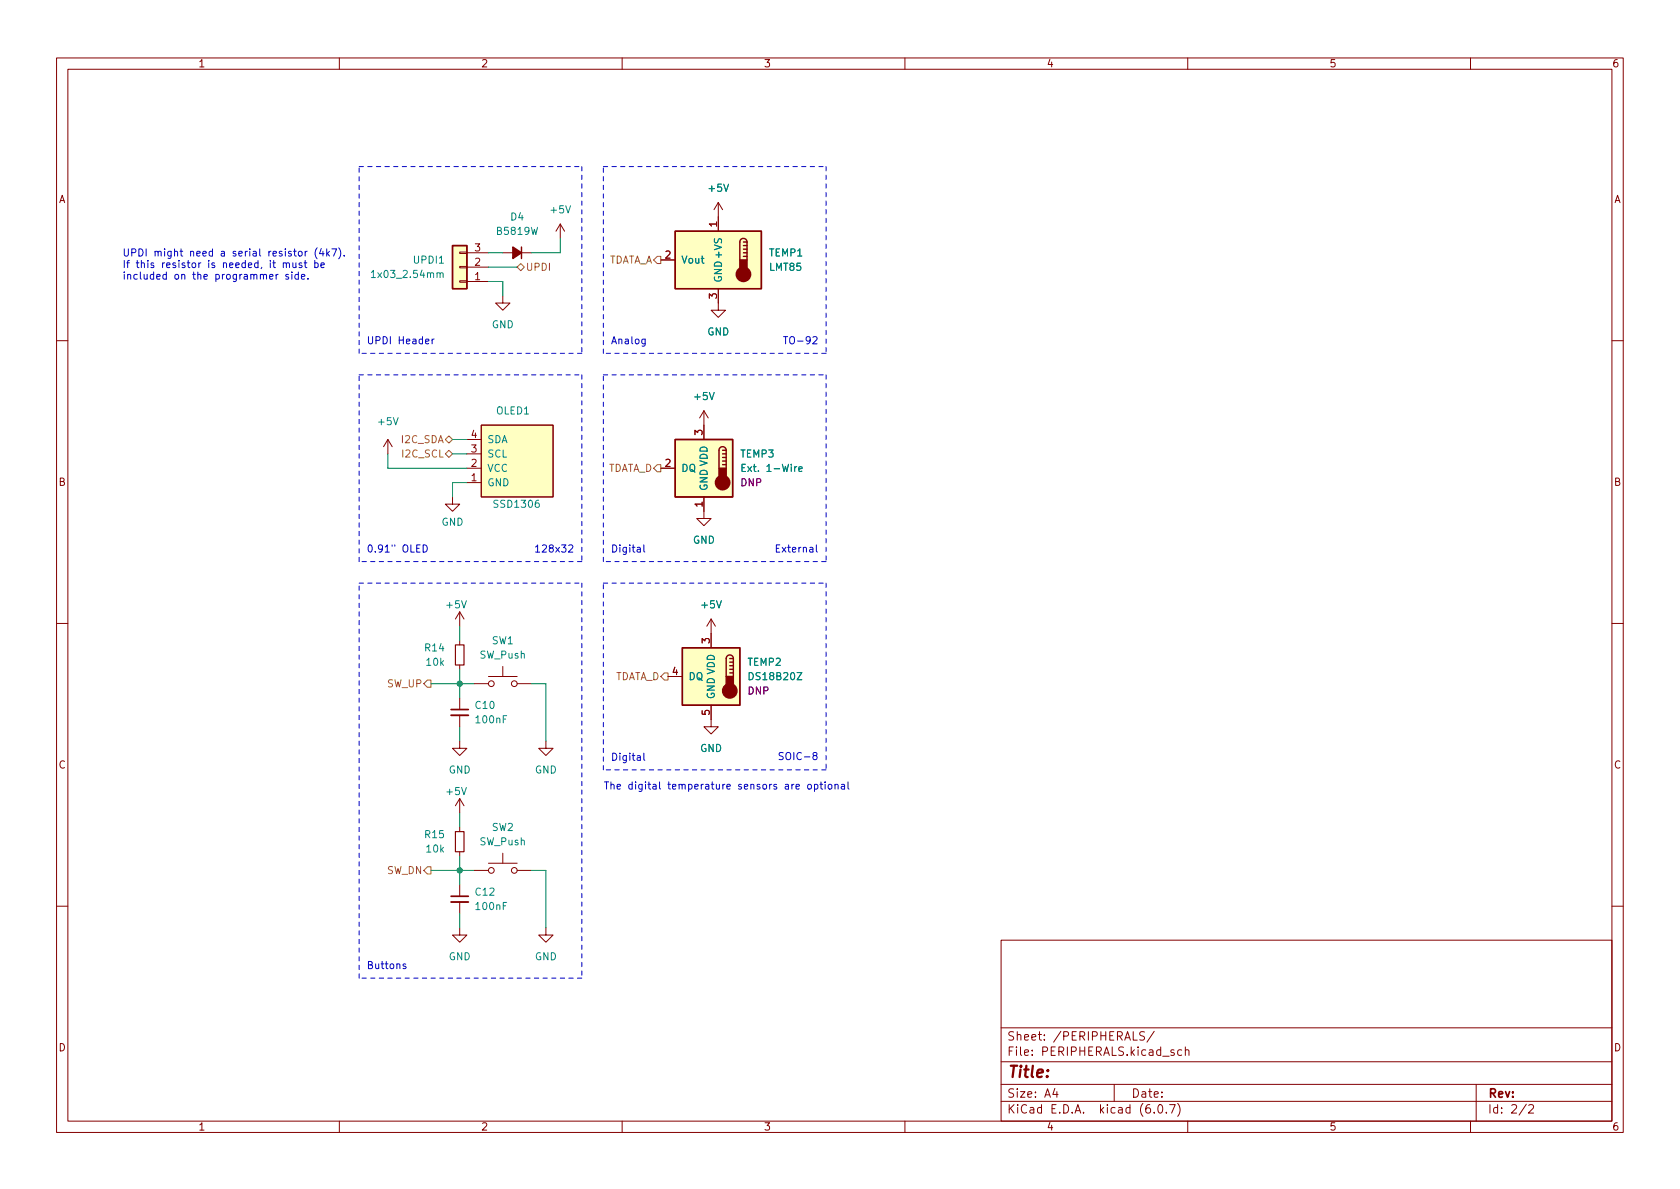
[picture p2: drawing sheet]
(kicad_sch (version 20211123) (generator eeschema)

 (paper "A4")

 (lib_symbols
  (symbol "Connector_Generic:Conn_01x03" (pin_names (offset 1.016) hide) (in_bom yes) (on_board yes)
   (property "Reference" "J" (id 0) (at 0 5.08 0) (effects (font (size 1.27 1.27))))
   (property "Value" "Conn_01x03" (id 1) (at 0 -5.08 0) (effects (font (size 1.27 1.27))))
   (property "Footprint" "" (id 2) (at 0 0 0) (effects (font (size 1.27 1.27)) hide))
   (property "Datasheet" "~" (id 3) (at 0 0 0) (effects (font (size 1.27 1.27)) hide))
   (symbol "Conn_01x03_1_1"
    (rectangle (start -1.27 -2.413) (end 0 -2.667) (stroke (width 0.1524) (type default) (color 0 0 0 0)) (fill (type none)))
    (rectangle (start -1.27 0.127) (end 0 -0.127) (stroke (width 0.1524) (type default) (color 0 0 0 0)) (fill (type none)))
    (rectangle (start -1.27 2.667) (end 0 2.413) (stroke (width 0.1524) (type default) (color 0 0 0 0)) (fill (type none)))
    (rectangle (start -1.27 3.81) (end 1.27 -3.81) (stroke (width 0.254) (type default) (color 0 0 0 0)) (fill (type background)))
    (pin passive line (at -5.08 2.54 0) (length 3.81) (name "Pin_1" (effects (font (size 1.27 1.27)))) (number "1" (effects (font (size 1.27 1.27)))))
    (pin passive line (at -5.08 0 0) (length 3.81) (name "Pin_2" (effects (font (size 1.27 1.27)))) (number "2" (effects (font (size 1.27 1.27)))))
    (pin passive line (at -5.08 -2.54 0) (length 3.81) (name "Pin_3" (effects (font (size 1.27 1.27)))) (number "3" (effects (font (size 1.27 1.27)))))))
  (symbol "Device:C_Small" (pin_numbers hide) (pin_names (offset 0.254) hide) (in_bom yes) (on_board yes)
   (property "Reference" "C" (id 0) (at 0.254 1.778 0) (effects (font (size 1.27 1.27)) (justify left)))
   (property "Value" "C_Small" (id 1) (at 0.254 -2.032 0) (effects (font (size 1.27 1.27)) (justify left)))
   (property "Footprint" "" (id 2) (at 0 0 0) (effects (font (size 1.27 1.27)) hide))
   (property "Datasheet" "~" (id 3) (at 0 0 0) (effects (font (size 1.27 1.27)) hide))
   (symbol "C_Small_0_1"
    (polyline (pts (xy -1.524 -0.508) (xy 1.524 -0.508)) (stroke (width 0.3302) (type default) (color 0 0 0 0)) (fill (type none)))
    (polyline (pts (xy -1.524 0.508) (xy 1.524 0.508)) (stroke (width 0.3048) (type default) (color 0 0 0 0)) (fill (type none))))
   (symbol "C_Small_1_1"
    (pin passive line (at 0 2.54 270) (length 2.032) (name "~" (effects (font (size 1.27 1.27)))) (number "1" (effects (font (size 1.27 1.27)))))
    (pin passive line (at 0 -2.54 90) (length 2.032) (name "~" (effects (font (size 1.27 1.27)))) (number "2" (effects (font (size 1.27 1.27)))))))
  (symbol "Device:D_Small_Filled" (pin_numbers hide) (pin_names (offset 0.254) hide) (in_bom yes) (on_board yes)
   (property "Reference" "D" (id 0) (at -1.27 2.032 0) (effects (font (size 1.27 1.27)) (justify left)))
   (property "Value" "D_Small_Filled" (id 1) (at -3.81 -2.032 0) (effects (font (size 1.27 1.27)) (justify left)))
   (property "Footprint" "" (id 2) (at 0 0 90) (effects (font (size 1.27 1.27)) hide))
   (property "Datasheet" "~" (id 3) (at 0 0 90) (effects (font (size 1.27 1.27)) hide))
   (symbol "D_Small_Filled_0_1"
    (polyline (pts (xy -0.762 -1.016) (xy -0.762 1.016)) (stroke (width 0.254) (type default) (color 0 0 0 0)) (fill (type none)))
    (polyline (pts (xy -0.762 0) (xy 0.762 0)) (stroke (width 0) (type default) (color 0 0 0 0)) (fill (type none)))
    (polyline (pts (xy 0.762 -1.016) (xy -0.762 0) (xy 0.762 1.016) (xy 0.762 -1.016)) (stroke (width 0.254) (type default) (color 0 0 0 0)) (fill (type outline))))
   (symbol "D_Small_Filled_1_1"
    (pin passive line (at -2.54 0 0) (length 1.778) (name "K" (effects (font (size 1.27 1.27)))) (number "1" (effects (font (size 1.27 1.27)))))
    (pin passive line (at 2.54 0 180) (length 1.778) (name "A" (effects (font (size 1.27 1.27)))) (number "2" (effects (font (size 1.27 1.27)))))))
  (symbol "Device:R_Small" (pin_numbers hide) (pin_names (offset 0.254) hide) (in_bom yes) (on_board yes)
   (property "Reference" "R" (id 0) (at 0.762 0.508 0) (effects (font (size 1.27 1.27)) (justify left)))
   (property "Value" "R_Small" (id 1) (at 0.762 -1.016 0) (effects (font (size 1.27 1.27)) (justify left)))
   (property "Footprint" "" (id 2) (at 0 0 0) (effects (font (size 1.27 1.27)) hide))
   (property "Datasheet" "~" (id 3) (at 0 0 0) (effects (font (size 1.27 1.27)) hide))
   (symbol "R_Small_0_1"
    (rectangle (start -0.762 1.778) (end 0.762 -1.778) (stroke (width 0.2032) (type default) (color 0 0 0 0)) (fill (type none))))
   (symbol "R_Small_1_1"
    (pin passive line (at 0 2.54 270) (length 0.762) (name "~" (effects (font (size 1.27 1.27)))) (number "1" (effects (font (size 1.27 1.27)))))
    (pin passive line (at 0 -2.54 90) (length 0.762) (name "~" (effects (font (size 1.27 1.27)))) (number "2" (effects (font (size 1.27 1.27)))))))
  (symbol "OLED SSD1306:SSD1306" (pin_names (offset 1.016)) (in_bom yes) (on_board yes)
   (property "Reference" "Brd" (id 0) (at 0 -3.81 0) (effects (font (size 1.27 1.27))))
   (property "Value" "SSD1306" (id 1) (at 0 -1.27 0) (effects (font (size 1.27 1.27))))
   (property "Footprint" "" (id 2) (at 0 6.35 0) (effects (font (size 1.27 1.27)) hide))
   (property "Datasheet" "" (id 3) (at 0 6.35 0) (effects (font (size 1.27 1.27)) hide))
   (symbol "SSD1306_0_1"
    (rectangle (start -6.35 6.35) (end 6.35 -6.35) (stroke (width 0) (type default) (color 0 0 0 0)) (fill (type background))))
   (symbol "SSD1306_1_1"
    (pin input line (at -3.81 8.89 270) (length 2.54) (name "GND" (effects (font (size 1.27 1.27)))) (number "1" (effects (font (size 1.27 1.27)))))
    (pin input line (at -1.27 8.89 270) (length 2.54) (name "VCC" (effects (font (size 1.27 1.27)))) (number "2" (effects (font (size 1.27 1.27)))))
    (pin input line (at 1.27 8.89 270) (length 2.54) (name "SCL" (effects (font (size 1.27 1.27)))) (number "3" (effects (font (size 1.27 1.27)))))
    (pin input line (at 3.81 8.89 270) (length 2.54) (name "SDA" (effects (font (size 1.27 1.27)))) (number "4" (effects (font (size 1.27 1.27)))))))
  (symbol "Sensor_Temperature:DS18B20" (pin_names (offset 1.016)) (in_bom yes) (on_board yes)
   (property "Reference" "U" (id 0) (at -3.81 6.35 0) (effects (font (size 1.27 1.27))))
   (property "Value" "DS18B20" (id 1) (at 6.35 6.35 0) (effects (font (size 1.27 1.27))))
   (property "Footprint" "Package_TO_SOT_THT:TO-92_Inline" (id 2) (at -25.4 -6.35 0) (effects (font (size 1.27 1.27)) hide))
   (property "Datasheet" "http://datasheets.maximintegrated.com/en/ds/DS18B20.pdf" (id 3) (at -3.81 6.35 0) (effects (font (size 1.27 1.27)) hide))
   (symbol "DS18B20_0_1"
    (rectangle (start -5.08 5.08) (end 5.08 -5.08) (stroke (width 0.254) (type default) (color 0 0 0 0)) (fill (type background)))
    (circle (center -3.302 -2.54) (radius 1.27) (stroke (width 0.254) (type default) (color 0 0 0 0)) (fill (type outline)))
    (rectangle (start -2.667 -1.905) (end -3.937 0) (stroke (width 0.254) (type default) (color 0 0 0 0)) (fill (type outline)))
    (arc (start -2.667 3.175) (mid -3.302 3.81) (end -3.937 3.175) (stroke (width 0.254) (type default) (color 0 0 0 0)) (fill (type none)))
    (polyline (pts (xy -3.937 0.635) (xy -3.302 0.635)) (stroke (width 0.254) (type default) (color 0 0 0 0)) (fill (type none)))
    (polyline (pts (xy -3.937 1.27) (xy -3.302 1.27)) (stroke (width 0.254) (type default) (color 0 0 0 0)) (fill (type none)))
    (polyline (pts (xy -3.937 1.905) (xy -3.302 1.905)) (stroke (width 0.254) (type default) (color 0 0 0 0)) (fill (type none)))
    (polyline (pts (xy -3.937 2.54) (xy -3.302 2.54)) (stroke (width 0.254) (type default) (color 0 0 0 0)) (fill (type none)))
    (polyline (pts (xy -3.937 3.175) (xy -3.937 0)) (stroke (width 0.254) (type default) (color 0 0 0 0)) (fill (type none)))
    (polyline (pts (xy -3.937 3.175) (xy -3.302 3.175)) (stroke (width 0.254) (type default) (color 0 0 0 0)) (fill (type none)))
    (polyline (pts (xy -2.667 3.175) (xy -2.667 0)) (stroke (width 0.254) (type default) (color 0 0 0 0)) (fill (type none))))
   (symbol "DS18B20_1_1"
    (pin power_in line (at 0 -7.62 90) (length 2.54) (name "GND" (effects (font (size 1.27 1.27)))) (number "1" (effects (font (size 1.27 1.27)))))
    (pin bidirectional line (at 7.62 0 180) (length 2.54) (name "DQ" (effects (font (size 1.27 1.27)))) (number "2" (effects (font (size 1.27 1.27)))))
    (pin power_in line (at 0 7.62 270) (length 2.54) (name "VDD" (effects (font (size 1.27 1.27)))) (number "3" (effects (font (size 1.27 1.27)))))))
  (symbol "Sensor_Temperature:DS18B20Z" (pin_names (offset 1.016)) (in_bom yes) (on_board yes)
   (property "Reference" "U" (id 0) (at -3.81 6.35 0) (effects (font (size 1.27 1.27))))
   (property "Value" "DS18B20Z" (id 1) (at 5.08 6.35 0) (effects (font (size 1.27 1.27))))
   (property "Footprint" "Package_SO:SOIC-8_3.9x4.9mm_P1.27mm" (id 2) (at -25.4 -6.35 0) (effects (font (size 1.27 1.27)) hide))
   (property "Datasheet" "http://datasheets.maximintegrated.com/en/ds/DS18B20.pdf" (id 3) (at -3.81 6.35 0) (effects (font (size 1.27 1.27)) hide))
   (symbol "DS18B20Z_0_1"
    (rectangle (start -5.08 5.08) (end 5.08 -5.08) (stroke (width 0.254) (type default) (color 0 0 0 0)) (fill (type background)))
    (circle (center -3.302 -2.54) (radius 1.27) (stroke (width 0.254) (type default) (color 0 0 0 0)) (fill (type outline)))
    (rectangle (start -2.667 -1.905) (end -3.937 0) (stroke (width 0.254) (type default) (color 0 0 0 0)) (fill (type outline)))
    (arc (start -2.667 3.175) (mid -3.302 3.81) (end -3.937 3.175) (stroke (width 0.254) (type default) (color 0 0 0 0)) (fill (type none)))
    (polyline (pts (xy -3.937 0.635) (xy -3.302 0.635)) (stroke (width 0.254) (type default) (color 0 0 0 0)) (fill (type none)))
    (polyline (pts (xy -3.937 1.27) (xy -3.302 1.27)) (stroke (width 0.254) (type default) (color 0 0 0 0)) (fill (type none)))
    (polyline (pts (xy -3.937 1.905) (xy -3.302 1.905)) (stroke (width 0.254) (type default) (color 0 0 0 0)) (fill (type none)))
    (polyline (pts (xy -3.937 2.54) (xy -3.302 2.54)) (stroke (width 0.254) (type default) (color 0 0 0 0)) (fill (type none)))
    (polyline (pts (xy -3.937 3.175) (xy -3.937 0)) (stroke (width 0.254) (type default) (color 0 0 0 0)) (fill (type none)))
    (polyline (pts (xy -3.937 3.175) (xy -3.302 3.175)) (stroke (width 0.254) (type default) (color 0 0 0 0)) (fill (type none)))
    (polyline (pts (xy -2.667 3.175) (xy -2.667 0)) (stroke (width 0.254) (type default) (color 0 0 0 0)) (fill (type none))))
   (symbol "DS18B20Z_1_1"
    (pin no_connect line (at -7.62 2.54 0) (length 2.54) hide (name "NC" (effects (font (size 1.27 1.27)))) (number "1" (effects (font (size 1.27 1.27)))))
    (pin no_connect line (at -7.62 0 0) (length 2.54) hide (name "NC" (effects (font (size 1.27 1.27)))) (number "2" (effects (font (size 1.27 1.27)))))
    (pin power_in line (at 0 7.62 270) (length 2.54) (name "VDD" (effects (font (size 1.27 1.27)))) (number "3" (effects (font (size 1.27 1.27)))))
    (pin bidirectional line (at 7.62 0 180) (length 2.54) (name "DQ" (effects (font (size 1.27 1.27)))) (number "4" (effects (font (size 1.27 1.27)))))
    (pin power_in line (at 0 -7.62 90) (length 2.54) (name "GND" (effects (font (size 1.27 1.27)))) (number "5" (effects (font (size 1.27 1.27)))))
    (pin no_connect line (at -7.62 -2.54 0) (length 2.54) hide (name "NC" (effects (font (size 1.27 1.27)))) (number "6" (effects (font (size 1.27 1.27)))))
    (pin no_connect line (at 7.62 2.54 180) (length 2.54) hide (name "NC" (effects (font (size 1.27 1.27)))) (number "7" (effects (font (size 1.27 1.27)))))
    (pin no_connect line (at 7.62 -2.54 180) (length 2.54) hide (name "NC" (effects (font (size 1.27 1.27)))) (number "8" (effects (font (size 1.27 1.27)))))))
  (symbol "Sensor_Temperature:LM35-LP" (pin_names (offset 1.016)) (in_bom yes) (on_board yes)
   (property "Reference" "U" (id 0) (at -6.35 6.35 0) (effects (font (size 1.27 1.27))))
   (property "Value" "LM35-LP" (id 1) (at 1.27 6.35 0) (effects (font (size 1.27 1.27)) (justify left)))
   (property "Footprint" "" (id 2) (at 1.27 -6.35 0) (effects (font (size 1.27 1.27)) (justify left) hide))
   (property "Datasheet" "http://www.ti.com/lit/ds/symlink/lm35.pdf" (id 3) (at 0 0 0) (effects (font (size 1.27 1.27)) hide))
   (symbol "LM35-LP_0_1"
    (rectangle (start -7.62 5.08) (end 7.62 -5.08) (stroke (width 0.254) (type default) (color 0 0 0 0)) (fill (type background)))
    (circle (center -4.445 -2.54) (radius 1.27) (stroke (width 0.254) (type default) (color 0 0 0 0)) (fill (type outline)))
    (rectangle (start -3.81 -1.905) (end -5.08 0) (stroke (width 0.254) (type default) (color 0 0 0 0)) (fill (type outline)))
    (arc (start -3.81 3.175) (mid -4.445 3.81) (end -5.08 3.175) (stroke (width 0.254) (type default) (color 0 0 0 0)) (fill (type none)))
    (polyline (pts (xy -5.08 0.635) (xy -4.445 0.635)) (stroke (width 0.254) (type default) (color 0 0 0 0)) (fill (type none)))
    (polyline (pts (xy -5.08 1.27) (xy -4.445 1.27)) (stroke (width 0.254) (type default) (color 0 0 0 0)) (fill (type none)))
    (polyline (pts (xy -5.08 1.905) (xy -4.445 1.905)) (stroke (width 0.254) (type default) (color 0 0 0 0)) (fill (type none)))
    (polyline (pts (xy -5.08 2.54) (xy -4.445 2.54)) (stroke (width 0.254) (type default) (color 0 0 0 0)) (fill (type none)))
    (polyline (pts (xy -5.08 3.175) (xy -5.08 0)) (stroke (width 0.254) (type default) (color 0 0 0 0)) (fill (type none)))
    (polyline (pts (xy -5.08 3.175) (xy -4.445 3.175)) (stroke (width 0.254) (type default) (color 0 0 0 0)) (fill (type none)))
    (polyline (pts (xy -3.81 3.175) (xy -3.81 0)) (stroke (width 0.254) (type default) (color 0 0 0 0)) (fill (type none))))
   (symbol "LM35-LP_1_1"
    (pin power_in line (at 0 7.62 270) (length 2.54) (name "+VS" (effects (font (size 1.27 1.27)))) (number "1" (effects (font (size 1.27 1.27)))))
    (pin output line (at 10.16 0 180) (length 2.54) (name "Vout" (effects (font (size 1.27 1.27)))) (number "2" (effects (font (size 1.27 1.27)))))
    (pin power_in line (at 0 -7.62 90) (length 2.54) (name "GND" (effects (font (size 1.27 1.27)))) (number "3" (effects (font (size 1.27 1.27)))))))
  (symbol "Switch:SW_Push" (pin_numbers hide) (pin_names (offset 1.016) hide) (in_bom yes) (on_board yes)
   (property "Reference" "SW" (id 0) (at 1.27 2.54 0) (effects (font (size 1.27 1.27)) (justify left)))
   (property "Value" "SW_Push" (id 1) (at 0 -1.524 0) (effects (font (size 1.27 1.27))))
   (property "Footprint" "" (id 2) (at 0 5.08 0) (effects (font (size 1.27 1.27)) hide))
   (property "Datasheet" "~" (id 3) (at 0 5.08 0) (effects (font (size 1.27 1.27)) hide))
   (symbol "SW_Push_0_1"
    (circle (center -2.032 0) (radius 0.508) (stroke (width 0) (type default) (color 0 0 0 0)) (fill (type none)))
    (polyline (pts (xy 0 1.27) (xy 0 3.048)) (stroke (width 0) (type default) (color 0 0 0 0)) (fill (type none)))
    (polyline (pts (xy 2.54 1.27) (xy -2.54 1.27)) (stroke (width 0) (type default) (color 0 0 0 0)) (fill (type none)))
    (circle (center 2.032 0) (radius 0.508) (stroke (width 0) (type default) (color 0 0 0 0)) (fill (type none)))
    (pin passive line (at -5.08 0 0) (length 2.54) (name "1" (effects (font (size 1.27 1.27)))) (number "1" (effects (font (size 1.27 1.27)))))
    (pin passive line (at 5.08 0 180) (length 2.54) (name "2" (effects (font (size 1.27 1.27)))) (number "2" (effects (font (size 1.27 1.27)))))))
  (symbol "power:+5V" (power) (pin_names (offset 0)) (in_bom yes) (on_board yes)
   (property "Reference" "#PWR" (id 0) (at 0 -3.81 0) (effects (font (size 1.27 1.27)) hide))
   (property "Value" "+5V" (id 1) (at 0 3.556 0) (effects (font (size 1.27 1.27))))
   (property "Footprint" "" (id 2) (at 0 0 0) (effects (font (size 1.27 1.27)) hide))
   (property "Datasheet" "" (id 3) (at 0 0 0) (effects (font (size 1.27 1.27)) hide))
   (symbol "+5V_0_1"
    (polyline (pts (xy -0.762 1.27) (xy 0 2.54)) (stroke (width 0) (type default) (color 0 0 0 0)) (fill (type none)))
    (polyline (pts (xy 0 0) (xy 0 2.54)) (stroke (width 0) (type default) (color 0 0 0 0)) (fill (type none)))
    (polyline (pts (xy 0 2.54) (xy 0.762 1.27)) (stroke (width 0) (type default) (color 0 0 0 0)) (fill (type none))))
   (symbol "+5V_1_1"
    (pin power_in line (at 0 0 90) (length 0) hide (name "+5V" (effects (font (size 1.27 1.27)))) (number "1" (effects (font (size 1.27 1.27)))))))
  (symbol "power:GND" (power) (pin_names (offset 0)) (in_bom yes) (on_board yes)
   (property "Reference" "#PWR" (id 0) (at 0 -6.35 0) (effects (font (size 1.27 1.27)) hide))
   (property "Value" "GND" (id 1) (at 0 -3.81 0) (effects (font (size 1.27 1.27))))
   (property "Footprint" "" (id 2) (at 0 0 0) (effects (font (size 1.27 1.27)) hide))
   (property "Datasheet" "" (id 3) (at 0 0 0) (effects (font (size 1.27 1.27)) hide))
   (symbol "GND_0_1"
    (polyline (pts (xy 0 0) (xy 0 -1.27) (xy 1.27 -1.27) (xy 0 -2.54) (xy -1.27 -1.27) (xy 0 -1.27)) (stroke (width 0) (type default) (color 0 0 0 0)) (fill (type none))))
   (symbol "GND_1_1"
    (pin power_in line (at 0 0 270) (length 0) hide (name "GND" (effects (font (size 1.27 1.27)))) (number "1" (effects (font (size 1.27 1.27))))))))

 (junction (at 81.28 120.65) (diameter 0) (color 0 0 0 0))
 (junction (at 81.28 153.67) (diameter 0) (color 0 0 0 0))

 (wire (pts (xy 83.82 153.67) (xy 81.28 153.67)) (stroke (width 0) (type default) (color 0 0 0 0)))
 (wire (pts (xy 81.28 163.83) (xy 81.28 161.29)) (stroke (width 0) (type default) (color 0 0 0 0)))
 (wire (pts (xy 86.36 46.99) (xy 91.44 46.99)) (stroke (width 0) (type default) (color 0 0 0 0)))
 (polyline (pts (xy 106.68 62.23) (xy 106.68 29.21)) (stroke (width 0) (type default) (color 0 0 0 0)))
 (polyline (pts (xy 146.05 29.21) (xy 146.05 62.23)) (stroke (width 0) (type default) (color 0 0 0 0)))

 (wire (pts (xy 76.2 120.65) (xy 81.28 120.65)) (stroke (width 0) (type default) (color 0 0 0 0)))
 (wire (pts (xy 68.58 80.01) (xy 68.58 82.55)) (stroke (width 0) (type default) (color 0 0 0 0)))
 (polyline (pts (xy 106.68 99.06) (xy 106.68 66.04)) (stroke (width 0) (type default) (color 0 0 0 0)))

 (wire (pts (xy 86.36 49.53) (xy 88.9 49.53)) (stroke (width 0) (type default) (color 0 0 0 0)))
 (wire (pts (xy 86.36 44.45) (xy 88.9 44.45)) (stroke (width 0) (type default) (color 0 0 0 0)))
 (wire (pts (xy 99.06 44.45) (xy 99.06 41.91)) (stroke (width 0) (type default) (color 0 0 0 0)))
 (wire (pts (xy 88.9 49.53) (xy 88.9 52.07)) (stroke (width 0) (type default) (color 0 0 0 0)))
 (wire (pts (xy 96.52 120.65) (xy 93.98 120.65)) (stroke (width 0) (type default) (color 0 0 0 0)))
 (polyline (pts (xy 63.5 29.21) (xy 102.87 29.21)) (stroke (width 0) (type default) (color 0 0 0 0)))

 (wire (pts (xy 80.01 80.01) (xy 82.55 80.01)) (stroke (width 0) (type default) (color 0 0 0 0)))
 (wire (pts (xy 80.01 85.09) (xy 82.55 85.09)) (stroke (width 0) (type default) (color 0 0 0 0)))
 (polyline (pts (xy 146.05 135.89) (xy 106.68 135.89)) (stroke (width 0) (type default) (color 0 0 0 0)))

 (wire (pts (xy 83.82 120.65) (xy 81.28 120.65)) (stroke (width 0) (type default) (color 0 0 0 0)))
 (polyline (pts (xy 102.87 102.87) (xy 102.87 172.72)) (stroke (width 0) (type default) (color 0 0 0 0)))

 (wire (pts (xy 81.28 153.67) (xy 81.28 156.21)) (stroke (width 0) (type default) (color 0 0 0 0)))
 (polyline (pts (xy 146.05 62.23) (xy 106.68 62.23)) (stroke (width 0) (type default) (color 0 0 0 0)))
 (polyline (pts (xy 63.5 66.04) (xy 102.87 66.04)) (stroke (width 0) (type default) (color 0 0 0 0)))
 (polyline (pts (xy 102.87 29.21) (xy 102.87 62.23)) (stroke (width 0) (type default) (color 0 0 0 0)))
 (polyline (pts (xy 102.87 172.72) (xy 63.5 172.72)) (stroke (width 0) (type default) (color 0 0 0 0)))

 (wire (pts (xy 81.28 118.11) (xy 81.28 120.65)) (stroke (width 0) (type default) (color 0 0 0 0)))
 (polyline (pts (xy 102.87 66.04) (xy 102.87 99.06)) (stroke (width 0) (type default) (color 0 0 0 0)))
 (polyline (pts (xy 63.5 99.06) (xy 63.5 66.04)) (stroke (width 0) (type default) (color 0 0 0 0)))

 (wire (pts (xy 81.28 110.49) (xy 81.28 113.03)) (stroke (width 0) (type default) (color 0 0 0 0)))
 (polyline (pts (xy 106.68 135.89) (xy 106.68 102.87)) (stroke (width 0) (type default) (color 0 0 0 0)))

 (wire (pts (xy 81.28 143.51) (xy 81.28 146.05)) (stroke (width 0) (type default) (color 0 0 0 0)))
 (polyline (pts (xy 146.05 102.87) (xy 146.05 135.89)) (stroke (width 0) (type default) (color 0 0 0 0)))

 (wire (pts (xy 80.01 77.47) (xy 82.55 77.47)) (stroke (width 0) (type default) (color 0 0 0 0)))
 (polyline (pts (xy 63.5 102.87) (xy 102.87 102.87)) (stroke (width 0) (type default) (color 0 0 0 0)))
 (polyline (pts (xy 146.05 99.06) (xy 106.68 99.06)) (stroke (width 0) (type default) (color 0 0 0 0)))

 (wire (pts (xy 68.58 82.55) (xy 82.55 82.55)) (stroke (width 0) (type default) (color 0 0 0 0)))
 (polyline (pts (xy 102.87 62.23) (xy 63.5 62.23)) (stroke (width 0) (type default) (color 0 0 0 0)))
 (polyline (pts (xy 106.68 29.21) (xy 146.05 29.21)) (stroke (width 0) (type default) (color 0 0 0 0)))
 (polyline (pts (xy 102.87 99.06) (xy 63.5 99.06)) (stroke (width 0) (type default) (color 0 0 0 0)))

 (wire (pts (xy 81.28 130.81) (xy 81.28 128.27)) (stroke (width 0) (type default) (color 0 0 0 0)))
 (polyline (pts (xy 106.68 66.04) (xy 146.05 66.04)) (stroke (width 0) (type default) (color 0 0 0 0)))

 (wire (pts (xy 96.52 153.67) (xy 93.98 153.67)) (stroke (width 0) (type default) (color 0 0 0 0)))
 (polyline (pts (xy 106.68 102.87) (xy 146.05 102.87)) (stroke (width 0) (type default) (color 0 0 0 0)))
 (polyline (pts (xy 146.05 66.04) (xy 146.05 99.06)) (stroke (width 0) (type default) (color 0 0 0 0)))

 (wire (pts (xy 93.98 44.45) (xy 99.06 44.45)) (stroke (width 0) (type default) (color 0 0 0 0)))
 (wire (pts (xy 96.52 153.67) (xy 96.52 163.83)) (stroke (width 0) (type default) (color 0 0 0 0)))
 (polyline (pts (xy 63.5 62.23) (xy 63.5 29.21)) (stroke (width 0) (type default) (color 0 0 0 0)))

 (wire (pts (xy 81.28 151.13) (xy 81.28 153.67)) (stroke (width 0) (type default) (color 0 0 0 0)))
 (wire (pts (xy 76.2 153.67) (xy 81.28 153.67)) (stroke (width 0) (type default) (color 0 0 0 0)))
 (polyline (pts (xy 63.5 172.72) (xy 63.5 102.87)) (stroke (width 0) (type default) (color 0 0 0 0)))

 (wire (pts (xy 80.01 87.63) (xy 80.01 85.09)) (stroke (width 0) (type default) (color 0 0 0 0)))
 (wire (pts (xy 81.28 120.65) (xy 81.28 123.19)) (stroke (width 0) (type default) (color 0 0 0 0)))
 (wire (pts (xy 96.52 120.65) (xy 96.52 130.81)) (stroke (width 0) (type default) (color 0 0 0 0)))

 (text "SOIC-8" (at 144.78 134.4966 180) (effects (font (size 1.27 1.27)) (justify right bottom)))
 (text "Digital" (at 107.95 97.79 0) (effects (font (size 1.27 1.27)) (justify left bottom)))
 (text "UPDI Header\n" (at 64.77 60.96 0) (effects (font (size 1.27 1.27)) (justify left bottom)))
 (text "128x32" (at 101.6 97.79 180) (effects (font (size 1.27 1.27)) (justify right bottom)))
 (text "Analog" (at 107.95 60.96 0) (effects (font (size 1.27 1.27)) (justify left bottom)))
 (text "TO-92" (at 144.78 60.96 180) (effects (font (size 1.27 1.27)) (justify right bottom)))
 (text "0.91\" OLED\n" (at 64.77 97.79 0) (effects (font (size 1.27 1.27)) (justify left bottom)))
 (text "The digital temperature sensors are optional" (at 106.68 139.7 0) (effects (font (size 1.27 1.27)) (justify left bottom)))
 (text "Digital" (at 107.95 134.62 0) (effects (font (size 1.27 1.27)) (justify left bottom)))
 (text "Buttons" (at 64.77 171.45 0) (effects (font (size 1.27 1.27)) (justify left bottom)))
 (text "UPDI might need a serial resistor (4k7).\nIf this resistor is needed, it must be\nincluded on the programmer side." (at 21.59 49.53 0) (effects (font (size 1.27 1.27)) (justify left bottom)))
 (text "External" (at 144.78 97.79 180) (effects (font (size 1.27 1.27)) (justify right bottom)))

 (hierarchical_label "UPDI" (shape bidirectional) (at 91.44 46.99 0) (effects (font (size 1.27 1.27)) (justify left)))
 (hierarchical_label "TDATA_D" (shape output) (at 116.84 82.55 180) (effects (font (size 1.27 1.27)) (justify right)))
 (hierarchical_label "SW_UP" (shape output) (at 76.2 120.65 180) (effects (font (size 1.27 1.27)) (justify right)))
 (hierarchical_label "TDATA_A" (shape output) (at 116.84 45.72 180) (effects (font (size 1.27 1.27)) (justify right)))
 (hierarchical_label "I2C_SCL" (shape bidirectional) (at 80.01 80.01 180) (effects (font (size 1.27 1.27)) (justify right)))
 (hierarchical_label "TDATA_D" (shape output) (at 118.11 119.38 180) (effects (font (size 1.27 1.27)) (justify right)))
 (hierarchical_label "SW_DN" (shape output) (at 76.2 153.67 180) (effects (font (size 1.27 1.27)) (justify right)))
 (hierarchical_label "I2C_SDA" (shape bidirectional) (at 80.01 77.47 180) (effects (font (size 1.27 1.27)) (justify right)))

 (symbol (lib_id "OLED SSD1306:SSD1306") (at 91.44 81.28 90) (unit 1) (in_bom yes) (on_board yes)
  (property "Reference" "OLED1" (id 0) (at 87.63 72.39 90) (effects (font (size 1.27 1.27)) (justify right)))
  (property "Value" "SSD1306" (id 1) (at 86.995 88.9 90) (effects (font (size 1.27 1.27)) (justify right)))
  (property "Footprint" "User:0.91Inch-OLED-Module" (id 2) (at 85.09 81.28 0) (effects (font (size 1.27 1.27)) hide))
  (property "Datasheet" "~" (id 3) (at 85.09 81.28 0) (effects (font (size 1.27 1.27)) hide))
  (property "Information" "buy actual OLED module else where, check pinout: GND, VDD, SCL, SDA" (id 4) (at 91.44 81.28 0) (effects (font (size 1.27 1.27)) hide))
  (property "LCSC Part Number" "C2718488" (id 5) (at 91.44 81.28 0) (effects (font (size 1.27 1.27)) hide))
  (property "LCSC Part Number Alternative" "C225501" (id 6) (at 91.44 81.28 0) (effects (font (size 1.27 1.27)) hide)) (pin "1") (pin "2") (pin "3") (pin "4"))

 (symbol (lib_id "power:+5V") (at 127 38.1 0) (mirror y) (unit 1) (in_bom yes) (on_board yes) (fields_autoplaced)
  (property "Reference" "#PWR0115" (id 0) (at 127 41.91 0) (effects (font (size 1.27 1.27)) hide))
  (property "Value" "+5V" (id 1) (at 127 33.02 0))
  (property "Footprint" "" (id 2) (at 127 38.1 0) (effects (font (size 1.27 1.27)) hide))
  (property "Datasheet" "" (id 3) (at 127 38.1 0) (effects (font (size 1.27 1.27)) hide)) (pin "1"))

 (symbol (lib_id "power:GND") (at 96.52 130.81 0) (unit 1) (in_bom yes) (on_board yes) (fields_autoplaced)
  (property "Reference" "#PWR0122" (id 0) (at 96.52 137.16 0) (effects (font (size 1.27 1.27)) hide))
  (property "Value" "GND" (id 1) (at 96.52 135.89 0))
  (property "Footprint" "" (id 2) (at 96.52 130.81 0) (effects (font (size 1.27 1.27)) hide))
  (property "Datasheet" "" (id 3) (at 96.52 130.81 0) (effects (font (size 1.27 1.27)) hide)) (pin "1"))

 (symbol (lib_id "power:GND") (at 124.46 90.17 0) (unit 1) (in_bom yes) (on_board yes) (fields_autoplaced)
  (property "Reference" "#PWR0124" (id 0) (at 124.46 96.52 0) (effects (font (size 1.27 1.27)) hide))
  (property "Value" "GND" (id 1) (at 124.46 95.25 0))
  (property "Footprint" "" (id 2) (at 124.46 90.17 0) (effects (font (size 1.27 1.27)) hide))
  (property "Datasheet" "" (id 3) (at 124.46 90.17 0) (effects (font (size 1.27 1.27)) hide)) (pin "1"))

 (symbol (lib_id "Sensor_Temperature:DS18B20") (at 124.46 82.55 0) (mirror y) (unit 1) (in_bom yes) (on_board yes) (fields_autoplaced)
  (property "Reference" "TEMP3" (id 0) (at 130.81 80.0099 0) (effects (font (size 1.27 1.27)) (justify right)))
  (property "Value" "Ext. 1-Wire" (id 1) (at 130.81 82.5499 0) (effects (font (size 1.27 1.27)) (justify right)))
  (property "Footprint" "Connector_PinHeader_2.54mm:PinHeader_1x03_P2.54mm_Vertical" (id 2) (at 149.86 88.9 0) (effects (font (size 1.27 1.27)) hide))
  (property "Datasheet" "http://datasheets.maximintegrated.com/en/ds/DS18B20.pdf" (id 3) (at 128.27 76.2 0) (effects (font (size 1.27 1.27)) hide))
  (property "Assembly" "DNP" (id 4) (at 130.81 85.0899 0) (effects (font (size 1.27 1.27)) (justify right)))
  (property "Information" "DNP, do not solder this header, just push the header in (friction fit)" (id 5) (at 124.46 82.55 0) (effects (font (size 1.27 1.27)) hide)) (pin "1") (pin "2") (pin "3"))

 (symbol (lib_id "Device:C_Small") (at 81.28 125.73 0) (unit 1) (in_bom yes) (on_board yes) (fields_autoplaced)
  (property "Reference" "C10" (id 0) (at 83.82 124.4662 0) (effects (font (size 1.27 1.27)) (justify left)))
  (property "Value" "100nF" (id 1) (at 83.82 127.0062 0) (effects (font (size 1.27 1.27)) (justify left)))
  (property "Footprint" "Capacitor_SMD:C_0805_2012Metric" (id 2) (at 81.28 125.73 0) (effects (font (size 1.27 1.27)) hide))
  (property "Datasheet" "~" (id 3) (at 81.28 125.73 0) (effects (font (size 1.27 1.27)) hide))
  (property "Information" "X7R" (id 4) (at 81.28 125.73 0) (effects (font (size 1.27 1.27)) hide))
  (property "LCSC Part Number" "C1711" (id 5) (at 81.28 125.73 0) (effects (font (size 1.27 1.27)) hide))
  (property "LCSC Part Number Alternative" "C49678" (id 6) (at 81.28 125.73 0) (effects (font (size 1.27 1.27)) hide)) (pin "1") (pin "2"))

 (symbol (lib_id "Sensor_Temperature:DS18B20Z") (at 125.73 119.38 0) (mirror y) (unit 1) (in_bom yes) (on_board yes) (fields_autoplaced)
  (property "Reference" "TEMP2" (id 0) (at 132.08 116.8399 0) (effects (font (size 1.27 1.27)) (justify right)))
  (property "Value" "DS18B20Z" (id 1) (at 132.08 119.3799 0) (effects (font (size 1.27 1.27)) (justify right)))
  (property "Footprint" "Package_SO:SOIC-8_3.9x4.9mm_P1.27mm" (id 2) (at 151.13 125.73 0) (effects (font (size 1.27 1.27)) hide))
  (property "Datasheet" "~" (id 3) (at 129.54 113.03 0) (effects (font (size 1.27 1.27)) hide))
  (property "LCSC Part Number" "C695837" (id 4) (at 125.73 119.38 0) (effects (font (size 1.27 1.27)) hide))
  (property "LCSC Part Number Alternative" "C97190" (id 5) (at 125.73 119.38 0) (effects (font (size 1.27 1.27)) hide))
  (property "Assembly" "DNP" (id 6) (at 132.08 121.9199 0) (effects (font (size 1.27 1.27)) (justify right)))
  (property "Information" "DNP" (id 7) (at 125.73 119.38 0) (effects (font (size 1.27 1.27)) hide)) (pin "1") (pin "2") (pin "3") (pin "4") (pin "5") (pin "6") (pin "7") (pin "8"))

 (symbol (lib_id "power:+5V") (at 81.28 110.49 0) (unit 1) (in_bom yes) (on_board yes)
  (property "Reference" "#PWR0119" (id 0) (at 81.28 114.3 0) (effects (font (size 1.27 1.27)) hide))
  (property "Value" "+5V" (id 1) (at 80.645 106.68 0))
  (property "Footprint" "" (id 2) (at 81.28 110.49 0) (effects (font (size 1.27 1.27)) hide))
  (property "Datasheet" "" (id 3) (at 81.28 110.49 0) (effects (font (size 1.27 1.27)) hide)) (pin "1"))

 (symbol (lib_id "power:+5V") (at 125.73 111.76 0) (unit 1) (in_bom yes) (on_board yes) (fields_autoplaced)
  (property "Reference" "#PWR0113" (id 0) (at 125.73 115.57 0) (effects (font (size 1.27 1.27)) hide))
  (property "Value" "+5V" (id 1) (at 125.73 106.68 0))
  (property "Footprint" "" (id 2) (at 125.73 111.76 0) (effects (font (size 1.27 1.27)) hide))
  (property "Datasheet" "" (id 3) (at 125.73 111.76 0) (effects (font (size 1.27 1.27)) hide)) (pin "1"))

 (symbol (lib_id "Switch:SW_Push") (at 88.9 153.67 0) (unit 1) (in_bom yes) (on_board yes) (fields_autoplaced)
  (property "Reference" "SW2" (id 0) (at 88.9 146.05 0))
  (property "Value" "SW_Push" (id 1) (at 88.9 148.59 0))
  (property "Footprint" "Button_Switch_THT:SW_PUSH_6mm" (id 2) (at 88.9 148.59 0) (effects (font (size 1.27 1.27)) hide))
  (property "Datasheet" "~" (id 3) (at 88.9 148.59 0) (effects (font (size 1.27 1.27)) hide))
  (property "LCSC Part Number" "C136682" (id 4) (at 88.9 153.67 0) (effects (font (size 1.27 1.27)) hide))
  (property "LCSC Part Number Alternative" "C202375" (id 5) (at 88.9 153.67 0) (effects (font (size 1.27 1.27)) hide)) (pin "1") (pin "2"))

 (symbol (lib_id "power:+5V") (at 81.28 143.51 0) (unit 1) (in_bom yes) (on_board yes)
  (property "Reference" "#PWR0121" (id 0) (at 81.28 147.32 0) (effects (font (size 1.27 1.27)) hide))
  (property "Value" "+5V" (id 1) (at 80.645 139.7 0))
  (property "Footprint" "" (id 2) (at 81.28 143.51 0) (effects (font (size 1.27 1.27)) hide))
  (property "Datasheet" "" (id 3) (at 81.28 143.51 0) (effects (font (size 1.27 1.27)) hide)) (pin "1"))

 (symbol (lib_id "Device:D_Small_Filled") (at 91.44 44.45 180) (unit 1) (in_bom yes) (on_board yes) (fields_autoplaced)
  (property "Reference" "D4" (id 0) (at 91.44 38.1 0))
  (property "Value" "B5819W" (id 1) (at 91.44 40.64 0))
  (property "Footprint" "Diode_SMD:D_SOD-123" (id 2) (at 91.44 44.45 90) (effects (font (size 1.27 1.27)) hide))
  (property "Datasheet" "~" (id 3) (at 91.44 44.45 90) (effects (font (size 1.27 1.27)) hide))
  (property "LCSC Part Number" "C64885" (id 4) (at 91.44 44.45 0) (effects (font (size 1.27 1.27)) hide))
  (property "LCSC Part Number Alternative" "C109213" (id 5) (at 91.44 44.45 0) (effects (font (size 1.27 1.27)) hide)) (pin "1") (pin "2"))

 (symbol (lib_id "power:+5V") (at 99.06 41.91 0) (unit 1) (in_bom yes) (on_board yes) (fields_autoplaced)
  (property "Reference" "#PWR0127" (id 0) (at 99.06 45.72 0) (effects (font (size 1.27 1.27)) hide))
  (property "Value" "+5V" (id 1) (at 99.06 36.83 0))
  (property "Footprint" "" (id 2) (at 99.06 41.91 0) (effects (font (size 1.27 1.27)) hide))
  (property "Datasheet" "" (id 3) (at 99.06 41.91 0) (effects (font (size 1.27 1.27)) hide)) (pin "1"))

 (symbol (lib_id "Connector_Generic:Conn_01x03") (at 81.28 46.99 180) (unit 1) (in_bom yes) (on_board yes) (fields_autoplaced)
  (property "Reference" "UPDI1" (id 0) (at 78.74 45.7199 0) (effects (font (size 1.27 1.27)) (justify left)))
  (property "Value" "1x03_2.54mm" (id 1) (at 78.74 48.2599 0) (effects (font (size 1.27 1.27)) (justify left)))
  (property "Footprint" "Connector_PinHeader_2.54mm:PinHeader_1x03_P2.54mm_Vertical" (id 2) (at 81.28 46.99 0) (effects (font (size 1.27 1.27)) hide))
  (property "Datasheet" "~" (id 3) (at 81.28 46.99 0) (effects (font (size 1.27 1.27)) hide))
  (property "LCSC Part Number" "C49257" (id 4) (at 81.28 46.99 0) (effects (font (size 1.27 1.27)) hide))
  (property "LCSC Part Number Alternative" "C429954" (id 5) (at 81.28 46.99 0) (effects (font (size 1.27 1.27)) hide))
  (property "Information" "do not solder this header, just push the header in (friction fit)" (id 6) (at 81.28 46.99 0) (effects (font (size 1.27 1.27)) hide)) (pin "1") (pin "2") (pin "3"))

 (symbol (lib_id "power:GND") (at 125.73 127 0) (unit 1) (in_bom yes) (on_board yes) (fields_autoplaced)
  (property "Reference" "#PWR0116" (id 0) (at 125.73 133.35 0) (effects (font (size 1.27 1.27)) hide))
  (property "Value" "GND" (id 1) (at 125.73 132.08 0))
  (property "Footprint" "" (id 2) (at 125.73 127 0) (effects (font (size 1.27 1.27)) hide))
  (property "Datasheet" "" (id 3) (at 125.73 127 0) (effects (font (size 1.27 1.27)) hide)) (pin "1"))

 (symbol (lib_id "power:GND") (at 81.28 130.81 0) (unit 1) (in_bom yes) (on_board yes) (fields_autoplaced)
  (property "Reference" "#PWR0136" (id 0) (at 81.28 137.16 0) (effects (font (size 1.27 1.27)) hide))
  (property "Value" "GND" (id 1) (at 81.28 135.89 0))
  (property "Footprint" "" (id 2) (at 81.28 130.81 0) (effects (font (size 1.27 1.27)) hide))
  (property "Datasheet" "" (id 3) (at 81.28 130.81 0) (effects (font (size 1.27 1.27)) hide)) (pin "1"))

 (symbol (lib_id "Device:R_Small") (at 81.28 148.59 180) (unit 1) (in_bom yes) (on_board yes) (fields_autoplaced)
  (property "Reference" "R15" (id 0) (at 78.74 147.3199 0) (effects (font (size 1.27 1.27)) (justify left)))
  (property "Value" "10k" (id 1) (at 78.74 149.8599 0) (effects (font (size 1.27 1.27)) (justify left)))
  (property "Footprint" "Resistor_SMD:R_0805_2012Metric" (id 2) (at 81.28 148.59 0) (effects (font (size 1.27 1.27)) hide))
  (property "Datasheet" "~" (id 3) (at 81.28 148.59 0) (effects (font (size 1.27 1.27)) hide))
  (property "Information" "1%" (id 4) (at 81.28 148.59 0) (effects (font (size 1.27 1.27)) hide))
  (property "LCSC Part Number" "C17414" (id 5) (at 81.28 148.59 0) (effects (font (size 1.27 1.27)) hide))
  (property "LCSC Part Number Alternative" "C84376" (id 6) (at 81.28 148.59 0) (effects (font (size 1.27 1.27)) hide)) (pin "1") (pin "2"))

 (symbol (lib_id "power:GND") (at 127 53.34 0) (unit 1) (in_bom yes) (on_board yes) (fields_autoplaced)
  (property "Reference" "#PWR0104" (id 0) (at 127 59.69 0) (effects (font (size 1.27 1.27)) hide))
  (property "Value" "GND" (id 1) (at 127 58.42 0))
  (property "Footprint" "" (id 2) (at 127 53.34 0) (effects (font (size 1.27 1.27)) hide))
  (property "Datasheet" "" (id 3) (at 127 53.34 0) (effects (font (size 1.27 1.27)) hide)) (pin "1"))

 (symbol (lib_id "power:GND") (at 96.52 163.83 0) (unit 1) (in_bom yes) (on_board yes) (fields_autoplaced)
  (property "Reference" "#PWR0117" (id 0) (at 96.52 170.18 0) (effects (font (size 1.27 1.27)) hide))
  (property "Value" "GND" (id 1) (at 96.52 168.91 0))
  (property "Footprint" "" (id 2) (at 96.52 163.83 0) (effects (font (size 1.27 1.27)) hide))
  (property "Datasheet" "" (id 3) (at 96.52 163.83 0) (effects (font (size 1.27 1.27)) hide)) (pin "1"))

 (symbol (lib_id "power:GND") (at 80.01 87.63 0) (unit 1) (in_bom yes) (on_board yes) (fields_autoplaced)
  (property "Reference" "#PWR0125" (id 0) (at 80.01 93.98 0) (effects (font (size 1.27 1.27)) hide))
  (property "Value" "GND" (id 1) (at 80.01 92.075 0))
  (property "Footprint" "" (id 2) (at 80.01 87.63 0) (effects (font (size 1.27 1.27)) hide))
  (property "Datasheet" "" (id 3) (at 80.01 87.63 0) (effects (font (size 1.27 1.27)) hide)) (pin "1"))

 (symbol (lib_id "Device:C_Small") (at 81.28 158.75 0) (unit 1) (in_bom yes) (on_board yes) (fields_autoplaced)
  (property "Reference" "C12" (id 0) (at 83.82 157.4862 0) (effects (font (size 1.27 1.27)) (justify left)))
  (property "Value" "100nF" (id 1) (at 83.82 160.0262 0) (effects (font (size 1.27 1.27)) (justify left)))
  (property "Footprint" "Capacitor_SMD:C_0805_2012Metric" (id 2) (at 81.28 158.75 0) (effects (font (size 1.27 1.27)) hide))
  (property "Datasheet" "~" (id 3) (at 81.28 158.75 0) (effects (font (size 1.27 1.27)) hide))
  (property "Information" "X7R" (id 4) (at 81.28 158.75 0) (effects (font (size 1.27 1.27)) hide))
  (property "LCSC Part Number" "C1711" (id 5) (at 81.28 158.75 0) (effects (font (size 1.27 1.27)) hide))
  (property "LCSC Part Number Alternative" "C49678" (id 6) (at 81.28 158.75 0) (effects (font (size 1.27 1.27)) hide)) (pin "1") (pin "2"))

 (symbol (lib_id "power:+5V") (at 68.58 80.01 0) (unit 1) (in_bom yes) (on_board yes) (fields_autoplaced)
  (property "Reference" "#PWR0123" (id 0) (at 68.58 83.82 0) (effects (font (size 1.27 1.27)) hide))
  (property "Value" "+5V" (id 1) (at 68.58 74.295 0))
  (property "Footprint" "" (id 2) (at 68.58 80.01 0) (effects (font (size 1.27 1.27)) hide))
  (property "Datasheet" "" (id 3) (at 68.58 80.01 0) (effects (font (size 1.27 1.27)) hide)) (pin "1"))

 (symbol (lib_id "power:GND") (at 81.28 163.83 0) (unit 1) (in_bom yes) (on_board yes) (fields_autoplaced)
  (property "Reference" "#PWR0118" (id 0) (at 81.28 170.18 0) (effects (font (size 1.27 1.27)) hide))
  (property "Value" "GND" (id 1) (at 81.28 168.91 0))
  (property "Footprint" "" (id 2) (at 81.28 163.83 0) (effects (font (size 1.27 1.27)) hide))
  (property "Datasheet" "" (id 3) (at 81.28 163.83 0) (effects (font (size 1.27 1.27)) hide)) (pin "1"))

 (symbol (lib_id "Device:R_Small") (at 81.28 115.57 180) (unit 1) (in_bom yes) (on_board yes) (fields_autoplaced)
  (property "Reference" "R14" (id 0) (at 78.74 114.2999 0) (effects (font (size 1.27 1.27)) (justify left)))
  (property "Value" "10k" (id 1) (at 78.74 116.8399 0) (effects (font (size 1.27 1.27)) (justify left)))
  (property "Footprint" "Resistor_SMD:R_0805_2012Metric" (id 2) (at 81.28 115.57 0) (effects (font (size 1.27 1.27)) hide))
  (property "Datasheet" "~" (id 3) (at 81.28 115.57 0) (effects (font (size 1.27 1.27)) hide))
  (property "Information" "1%" (id 4) (at 81.28 115.57 0) (effects (font (size 1.27 1.27)) hide))
  (property "LCSC Part Number" "C17414" (id 5) (at 81.28 115.57 0) (effects (font (size 1.27 1.27)) hide))
  (property "LCSC Part Number Alternative" "C84376" (id 6) (at 81.28 115.57 0) (effects (font (size 1.27 1.27)) hide)) (pin "1") (pin "2"))

 (symbol (lib_id "Switch:SW_Push") (at 88.9 120.65 0) (unit 1) (in_bom yes) (on_board yes) (fields_autoplaced)
  (property "Reference" "SW1" (id 0) (at 88.9 113.03 0))
  (property "Value" "SW_Push" (id 1) (at 88.9 115.57 0))
  (property "Footprint" "Button_Switch_THT:SW_PUSH_6mm" (id 2) (at 88.9 115.57 0) (effects (font (size 1.27 1.27)) hide))
  (property "Datasheet" "~" (id 3) (at 88.9 115.57 0) (effects (font (size 1.27 1.27)) hide))
  (property "LCSC Part Number" "C136682" (id 4) (at 88.9 120.65 0) (effects (font (size 1.27 1.27)) hide))
  (property "LCSC Part Number Alternative" "C202375" (id 5) (at 88.9 120.65 0) (effects (font (size 1.27 1.27)) hide)) (pin "1") (pin "2"))

 (symbol (lib_id "power:+5V") (at 124.46 74.93 0) (mirror y) (unit 1) (in_bom yes) (on_board yes) (fields_autoplaced)
  (property "Reference" "#PWR0114" (id 0) (at 124.46 78.74 0) (effects (font (size 1.27 1.27)) hide))
  (property "Value" "+5V" (id 1) (at 124.46 69.85 0))
  (property "Footprint" "" (id 2) (at 124.46 74.93 0) (effects (font (size 1.27 1.27)) hide))
  (property "Datasheet" "" (id 3) (at 124.46 74.93 0) (effects (font (size 1.27 1.27)) hide)) (pin "1"))

 (symbol (lib_id "Sensor_Temperature:LM35-LP") (at 127 45.72 0) (mirror y) (unit 1) (in_bom yes) (on_board yes) (fields_autoplaced)
  (property "Reference" "TEMP1" (id 0) (at 135.89 44.4499 0) (effects (font (size 1.27 1.27)) (justify right)))
  (property "Value" "LMT85" (id 1) (at 135.89 46.9899 0) (effects (font (size 1.27 1.27)) (justify right)))
  (property "Footprint" "Package_TO_SOT_THT:TO-92_Inline" (id 2) (at 125.73 52.07 0) (effects (font (size 1.27 1.27)) (justify left) hide))
  (property "Datasheet" "~" (id 3) (at 127 45.72 0) (effects (font (size 1.27 1.27)) hide))
  (property "Information" "" (id 4) (at 127 45.72 0) (effects (font (size 1.27 1.27)) hide))
  (property "LCSC Part Number" "C75856" (id 5) (at 127 45.72 0) (effects (font (size 1.27 1.27)) hide))
  (property "LCSC Part Number Alternative" "" (id 6) (at 127 45.72 0) (effects (font (size 1.27 1.27)) hide)) (pin "1") (pin "2") (pin "3"))

 (symbol (lib_id "power:GND") (at 88.9 52.07 0) (unit 1) (in_bom yes) (on_board yes) (fields_autoplaced)
  (property "Reference" "#PWR0126" (id 0) (at 88.9 58.42 0) (effects (font (size 1.27 1.27)) hide))
  (property "Value" "GND" (id 1) (at 88.9 57.15 0))
  (property "Footprint" "" (id 2) (at 88.9 52.07 0) (effects (font (size 1.27 1.27)) hide))
  (property "Datasheet" "" (id 3) (at 88.9 52.07 0) (effects (font (size 1.27 1.27)) hide)) (pin "1")))
